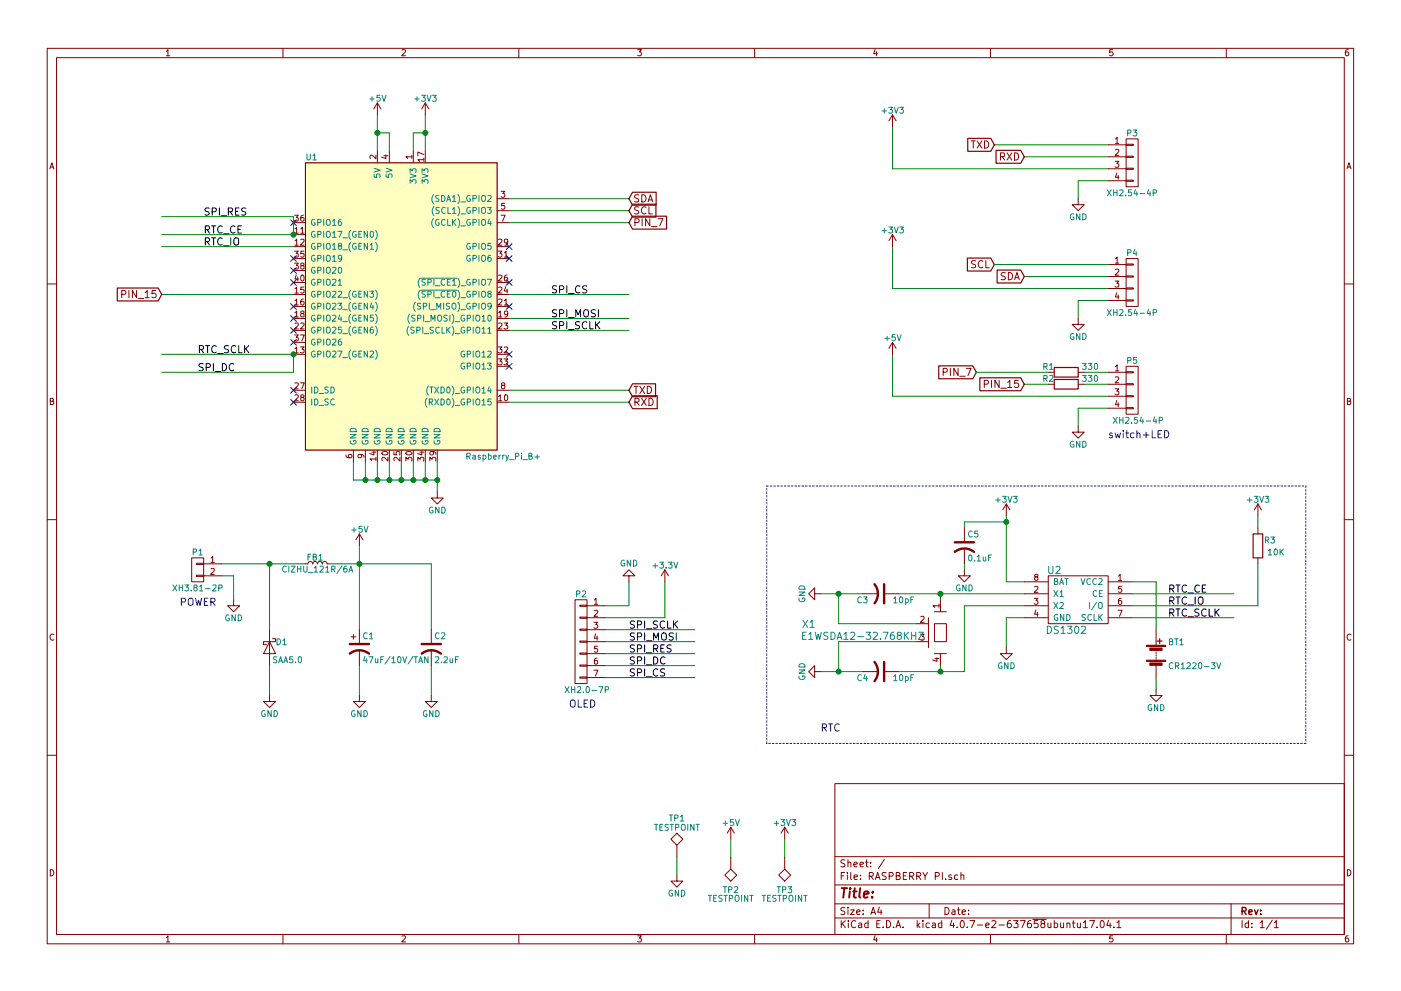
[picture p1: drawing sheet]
EESchema Schematic File Version 2
LIBS:RASPBERRY PI-rescue
LIBS:power
LIBS:device
LIBS:transistors
LIBS:conn
LIBS:linear
LIBS:regul
LIBS:74xx
LIBS:cmos4000
LIBS:adc-dac
LIBS:memory
LIBS:xilinx
LIBS:microcontrollers
LIBS:dsp
LIBS:microchip
LIBS:analog_switches
LIBS:motorola
LIBS:texas
LIBS:intel
LIBS:audio
LIBS:interface
LIBS:digital-audio
LIBS:philips
LIBS:display
LIBS:cypress
LIBS:siliconi
LIBS:opto
LIBS:atmel
LIBS:contrib
LIBS:valves
LIBS:kicad_lib_save_as
LIBS:e1wsda12
LIBS:2sip100
LIBS:aquarium-cache
LIBS:hdr-4
LIBS:DVI
LIBS:Connector
LIBS:RASPBERRY PI-cache
EELAYER 25 0
EELAYER END
$Descr A4 11693 8268
encoding utf-8
Sheet 1 1
Title ""
Date ""
Rev ""
Comp ""
Comment1 ""
Comment2 ""
Comment3 ""
Comment4 ""
$EndDescr
$Comp
L Raspberry_Pi_2_3 U1
U 1 1
P 3350 2550
F 0 "U1" H 2600 3800 50  0000 C CNN
F 1 "Raspberry_Pi_B+" H 4200 1300 50  0000 C CNN
F 2 "Pin_Headers:Pin_Header_Straight_2x20" H 4350 3800 50  0001 C CNN
F 3 "" H 3400 2400 50  0001 C CNN
	1    3350 2550
	1    0    0    -1  
$EndComp
Wire Notes Line
	6400 4050 10900 4050
Wire Notes Line
	10900 4050 10900 6200
Wire Notes Line
	10900 6200 6400 6200
Wire Notes Line
	6400 6200 6400 4050
$Comp
L DS1302 U2
U 1 1
P 9000 4800
F 0 "U2" H 8800 4850 60  0000 C CNN
F 1 "DS1302" H 8900 4350 60  0000 C CNN
F 2 "Power_Integrations:SO-8" H 9000 4800 60  0001 C CNN
F 3 "" H 9000 4800 60  0001 C CNN
	1    9000 4800
	1    0    0    -1  
$EndComp
$Comp
L +3V3 #PWR01
U 1 1
P 8400 4300
F 0 "#PWR01" H 8400 4150 50  0001 C CNN
F 1 "+3V3" H 8400 4440 50  0000 C CNN
F 2 "" H 8400 4300 50  0000 C CNN
F 3 "" H 8400 4300 50  0000 C CNN
	1    8400 4300
	-1   0    0    -1  
$EndComp
$Comp
L +3V3 #PWR02
U 1 1
P 10500 4300
F 0 "#PWR02" H 10500 4150 50  0001 C CNN
F 1 "+3V3" H 10500 4440 50  0000 C CNN
F 2 "" H 10500 4300 50  0000 C CNN
F 3 "" H 10500 4300 50  0000 C CNN
	1    10500 4300
	1    0    0    -1  
$EndComp
$Comp
L R R3
U 1 1
P 10500 4550
F 0 "R3" H 10600 4600 50  0000 C CNN
F 1 "10K" H 10650 4500 50  0000 C CNN
F 2 "Resistors_SMD:R_0603" V 10430 4550 50  0001 C CNN
F 3 "" H 10500 4550 50  0000 C CNN
	1    10500 4550
	1    0    0    -1  
$EndComp
Wire Wire Line
	8400 4300 8400 4850
Wire Wire Line
	9650 4850 9450 4850
Wire Wire Line
	8400 4350 8050 4350
Wire Wire Line
	8050 4350 8050 4400
Connection ~ 8400 4350
Wire Wire Line
	8050 4700 8050 4750
Wire Wire Line
	10500 4300 10500 4400
Wire Wire Line
	10500 4700 10500 5050
Wire Wire Line
	10500 5050 9450 5050
Wire Wire Line
	9450 4950 10300 4950
Wire Wire Line
	9450 5150 10300 5150
Text Label 9750 5150 0    60   ~ 0
RTC_SCLK
Text Label 9750 5050 0    60   ~ 0
RTC_IO
Text Label 9750 4950 0    60   ~ 0
RTC_CE
$Comp
L Battery BT1
U 1 1
P 9650 5450
F 0 "BT1" H 9750 5550 50  0000 L CNN
F 1 "CR1220-3V" H 9750 5350 50  0000 L CNN
F 2 "Connectors:CR2032H" V 9650 5510 50  0001 C CNN
F 3 "" V 9650 5510 50  0000 C CNN
	1    9650 5450
	1    0    0    -1  
$EndComp
Wire Wire Line
	8400 4850 8550 4850
Wire Wire Line
	9650 4850 9650 5250
Wire Wire Line
	9650 5650 9650 5750
Wire Wire Line
	8550 5150 8400 5150
Wire Wire Line
	8400 5150 8400 5400
$Comp
L E1WSDA12-RESCUE-RASPBERRY_PI X1
U 1 1
P 7550 5250
F 0 "X1" H 6750 5300 60  0000 C CNN
F 1 "E1WSDA12-32.768KHZ" H 7200 5200 60  0000 C CNN
F 2 "Crystals:Crystal_SMD_SeikoEpson_MC306-4pin_8.0x3.2mm" H 7550 5200 60  0001 C CNN
F 3 "" H 7550 5200 60  0001 C CNN
	1    7550 5250
	1    0    0    -1  
$EndComp
Wire Wire Line
	7500 4950 8550 4950
Wire Wire Line
	6850 4950 7200 4950
Wire Wire Line
	6850 5600 7200 5600
Wire Wire Line
	7850 5000 7850 4950
Connection ~ 7850 4950
Wire Wire Line
	7850 5550 7850 5600
Wire Wire Line
	7500 5600 8050 5600
Wire Wire Line
	7650 5200 7000 5200
Wire Wire Line
	7000 5200 7000 4950
Connection ~ 7000 4950
Wire Wire Line
	7650 5350 7000 5350
Wire Wire Line
	7000 5350 7000 5600
Connection ~ 7000 5600
Wire Wire Line
	8550 5050 8050 5050
Wire Wire Line
	8050 5050 8050 5600
Connection ~ 7850 5600
Text Notes 6850 6100 0    60   ~ 0
RTC
Wire Wire Line
	2950 3850 2950 4000
Wire Wire Line
	2950 4000 3650 4000
Wire Wire Line
	3650 3850 3650 4100
Wire Wire Line
	3350 3850 3350 4000
Connection ~ 3350 4000
Wire Wire Line
	3450 3850 3450 4000
Connection ~ 3450 4000
Wire Wire Line
	3550 3850 3550 4000
Connection ~ 3550 4000
Wire Wire Line
	3250 3850 3250 4000
Connection ~ 3250 4000
Wire Wire Line
	3150 3850 3150 4000
Connection ~ 3150 4000
Wire Wire Line
	3050 3850 3050 4000
Connection ~ 3050 4000
Connection ~ 3650 4000
Wire Wire Line
	5050 5250 5800 5250
Wire Wire Line
	5050 5350 5800 5350
Wire Wire Line
	5050 5450 5800 5450
Wire Wire Line
	5050 5650 5800 5650
Wire Wire Line
	5050 5550 5800 5550
Text Label 5250 5250 0    60   ~ 0
SPI_SCLK
Text Label 5250 5450 0    60   ~ 0
SPI_RES
Text Label 5250 5550 0    60   ~ 0
SPI_DC
Text Label 5250 5650 0    60   ~ 0
SPI_CS
$Comp
L L_Small FB1
U 1 1
P 2650 4700
F 0 "FB1" V 2700 4650 50  0000 L CNN
F 1 "CIZHU_121R/6A" V 2600 4400 50  0000 L CNN
F 2 "Resistors_SMD:R_1206" H 2650 4700 50  0001 C CNN
F 3 "" H 2650 4700 50  0000 C CNN
	1    2650 4700
	0    -1   -1   0   
$EndComp
$Comp
L D_Schottky D1
U 1 1
P 2250 5400
F 0 "D1" V 2200 5500 50  0000 C CNN
F 1 "SAA5.0" V 2350 5550 50  0000 C CNN
F 2 "Diodes_SMD:DO-214AB" H 2250 5400 50  0001 C CNN
F 3 "" H 2250 5400 50  0000 C CNN
	1    2250 5400
	0    1    1    0   
$EndComp
Wire Wire Line
	1850 4700 2550 4700
Wire Wire Line
	1850 4800 1950 4800
Wire Wire Line
	1950 4800 1950 5000
Wire Wire Line
	2250 5550 2250 5800
Wire Wire Line
	2250 5250 2250 4700
Connection ~ 2250 4700
Wire Wire Line
	2750 4700 3600 4700
Wire Wire Line
	3000 4550 3000 5250
Wire Wire Line
	3600 4700 3600 5250
Connection ~ 3000 4700
Wire Wire Line
	3000 5550 3000 5800
Wire Wire Line
	3600 5550 3600 5800
Wire Wire Line
	3450 1250 3450 1100
Wire Wire Line
	3450 1100 3550 1100
Wire Wire Line
	3550 950  3550 1250
Connection ~ 3550 1100
$Comp
L +3V3 #PWR04
U 1 1
P 3550 950
F 0 "#PWR04" H 3550 800 50  0001 C CNN
F 1 "+3V3" H 3550 1090 50  0000 C CNN
F 2 "" H 3550 950 50  0000 C CNN
F 3 "" H 3550 950 50  0000 C CNN
	1    3550 950 
	1    0    0    -1  
$EndComp
$Comp
L +5V #PWR05
U 1 1
P 3150 950
F 0 "#PWR05" H 3150 800 50  0001 C CNN
F 1 "+5V" H 3150 1090 50  0000 C CNN
F 2 "" H 3150 950 50  0000 C CNN
F 3 "" H 3150 950 50  0000 C CNN
	1    3150 950 
	1    0    0    -1  
$EndComp
Wire Wire Line
	3150 950  3150 1250
Wire Wire Line
	3250 1250 3250 1100
Wire Wire Line
	3250 1100 3150 1100
Connection ~ 3150 1100
NoConn ~ 2450 3250
NoConn ~ 4250 2050
NoConn ~ 4250 2150
NoConn ~ 4250 3050
NoConn ~ 2450 2150
NoConn ~ 2450 2850
NoConn ~ 4250 2950
NoConn ~ 2450 3350
NoConn ~ 2450 2350
NoConn ~ 2450 2250
NoConn ~ 2450 1850
Wire Wire Line
	4250 1650 5250 1650
Wire Wire Line
	4250 1750 5250 1750
Wire Wire Line
	4250 1850 5250 1850
Wire Wire Line
	4250 2450 5250 2450
Wire Wire Line
	4250 2650 5250 2650
Wire Wire Line
	4250 2750 5250 2750
Wire Wire Line
	4250 3250 5250 3250
Wire Wire Line
	4250 3350 5250 3350
Wire Wire Line
	1350 1950 2450 1950
Wire Wire Line
	2450 2050 1350 2050
Wire Wire Line
	2450 2450 1350 2450
Wire Wire Line
	1350 2950 2450 2950
Wire Wire Line
	9250 2300 8550 2300
Wire Wire Line
	9250 2400 7450 2400
Wire Wire Line
	7450 2400 7450 2050
Wire Wire Line
	9250 2500 9000 2500
Wire Wire Line
	9000 2500 9000 2650
$Comp
L +3V3 #PWR06
U 1 1
P 7450 2050
F 0 "#PWR06" H 7450 1900 50  0001 C CNN
F 1 "+3V3" H 7450 2190 50  0000 C CNN
F 2 "" H 7450 2050 50  0000 C CNN
F 3 "" H 7450 2050 50  0000 C CNN
	1    7450 2050
	1    0    0    -1  
$EndComp
Wire Wire Line
	8300 1200 9250 1200
Wire Wire Line
	9250 1300 8550 1300
Wire Wire Line
	9250 1400 7450 1400
Wire Wire Line
	7450 1400 7450 1050
Wire Wire Line
	9250 1500 9000 1500
Wire Wire Line
	9000 1500 9000 1650
$Comp
L +3V3 #PWR07
U 1 1
P 7450 1050
F 0 "#PWR07" H 7450 900 50  0001 C CNN
F 1 "+3V3" H 7450 1190 50  0000 C CNN
F 2 "" H 7450 1050 50  0000 C CNN
F 3 "" H 7450 1050 50  0000 C CNN
	1    7450 1050
	1    0    0    -1  
$EndComp
Wire Wire Line
	9250 3100 9050 3100
Wire Wire Line
	9250 3200 9050 3200
Wire Wire Line
	9250 3300 7450 3300
Wire Wire Line
	7450 3300 7450 2950
Wire Wire Line
	9250 3400 9000 3400
Wire Wire Line
	9000 3400 9000 3550
$Comp
L R R1
U 1 1
P 8900 3100
F 0 "R1" V 8850 2950 50  0000 C CNN
F 1 "330" V 8850 3300 50  0000 C CNN
F 2 "Resistors_SMD:R_0603" V 8830 3100 50  0001 C CNN
F 3 "" H 8900 3100 50  0000 C CNN
	1    8900 3100
	0    1    1    0   
$EndComp
$Comp
L R R2
U 1 1
P 8900 3200
F 0 "R2" V 8850 3050 50  0000 C CNN
F 1 "330" V 8850 3400 50  0000 C CNN
F 2 "Resistors_SMD:R_0603" V 8830 3200 50  0001 C CNN
F 3 "" H 8900 3200 50  0000 C CNN
	1    8900 3200
	0    1    1    0   
$EndComp
Wire Wire Line
	8750 3200 8550 3200
$Comp
L TEST TP3
U 1 1
P 6550 7150
F 0 "TP3" H 6550 7400 50  0000 C BNN
F 1 "TESTPOINT" H 6550 7500 50  0000 C CNN
F 2 "Measurement_Points:Test_Point" H 6550 7150 50  0001 C CNN
F 3 "" H 6550 7150 50  0000 C CNN
	1    6550 7150
	-1   0    0    1   
$EndComp
$Comp
L TEST TP2
U 1 1
P 6100 7150
F 0 "TP2" H 6100 7400 50  0000 C BNN
F 1 "TESTPOINT" H 6100 7500 50  0000 C CNN
F 2 "Measurement_Points:Test_Point" H 6100 7150 50  0001 C CNN
F 3 "" H 6100 7150 50  0000 C CNN
	1    6100 7150
	-1   0    0    1   
$EndComp
$Comp
L +3V3 #PWR08
U 1 1
P 6550 7000
F 0 "#PWR08" H 6550 6850 50  0001 C CNN
F 1 "+3V3" H 6550 7140 50  0000 C CNN
F 2 "" H 6550 7000 50  0000 C CNN
F 3 "" H 6550 7000 50  0000 C CNN
	1    6550 7000
	1    0    0    -1  
$EndComp
$Comp
L +5V #PWR09
U 1 1
P 6100 7000
F 0 "#PWR09" H 6100 6850 50  0001 C CNN
F 1 "+5V" H 6100 7140 50  0000 C CNN
F 2 "" H 6100 7000 50  0000 C CNN
F 3 "" H 6100 7000 50  0000 C CNN
	1    6100 7000
	1    0    0    -1  
$EndComp
$Comp
L TEST TP1
U 1 1
P 5650 7150
F 0 "TP1" H 5650 7450 50  0000 C BNN
F 1 "TESTPOINT" H 5650 7400 50  0000 C CNN
F 2 "Measurement_Points:Test_Point" H 5650 7150 50  0001 C CNN
F 3 "" H 5650 7150 50  0000 C CNN
	1    5650 7150
	1    0    0    -1  
$EndComp
Wire Wire Line
	6550 7000 6550 7150
Wire Wire Line
	6100 7000 6100 7150
Wire Wire Line
	5650 7150 5650 7300
$Comp
L CP3 C5
U 1 1
P 8050 4550
F 0 "C5" H 8075 4650 50  0000 L CNN
F 1 "0.1uF" H 8075 4450 50  0000 L CNN
F 2 "Capacitors_SMD:C_0603" H 8050 4550 50  0001 C CNN
F 3 "" H 8050 4550 50  0000 C CNN
	1    8050 4550
	1    0    0    -1  
$EndComp
$Comp
L CP3 C3
U 1 1
P 7350 4950
F 0 "C3" V 7400 4750 50  0000 L CNN
F 1 "10pF" V 7400 5050 50  0000 L CNN
F 2 "Capacitors_SMD:C_0603" H 7350 4950 50  0001 C CNN
F 3 "" H 7350 4950 50  0000 C CNN
	1    7350 4950
	0    1    1    0   
$EndComp
$Comp
L CP3 C4
U 1 1
P 7350 5600
F 0 "C4" V 7400 5400 50  0000 L CNN
F 1 "10pF" V 7400 5700 50  0000 L CNN
F 2 "Capacitors_SMD:C_0603" H 7350 5600 50  0001 C CNN
F 3 "" H 7350 5600 50  0000 C CNN
	1    7350 5600
	0    1    1    0   
$EndComp
$Comp
L CP3 C2
U 1 1
P 3600 5400
F 0 "C2" H 3625 5500 50  0000 L CNN
F 1 "2.2uF" H 3625 5300 50  0000 L CNN
F 2 "Capacitors_SMD:C_0805" H 3600 5400 50  0001 C CNN
F 3 "" H 3600 5400 50  0000 C CNN
	1    3600 5400
	1    0    0    -1  
$EndComp
$Comp
L CP1 C1
U 1 1
P 3000 5400
F 0 "C1" H 3025 5500 50  0000 L CNN
F 1 "47uF/10V/TAN" H 3025 5300 50  0000 L CNN
F 2 "Capacitors_SMD:C_1812" H 3000 5400 50  0001 C CNN
F 3 "" H 3000 5400 50  0000 C CNN
	1    3000 5400
	1    0    0    -1  
$EndComp
Text Label 1700 2050 0    60   ~ 0
RTC_IO
Text Label 1700 1950 0    60   ~ 0
RTC_CE
Text GLabel 8150 3100 0    60   Input ~ 0
PIN_7
Text GLabel 8550 3200 0    60   Input ~ 0
PIN_15
Wire Wire Line
	8150 3100 8750 3100
Text GLabel 8550 1300 0    60   Input ~ 0
RXD
Text GLabel 8300 1200 0    60   Input ~ 0
TXD
Text GLabel 8550 2300 0    60   Input ~ 0
SDA
Text GLabel 8300 2200 0    60   Input ~ 0
SCL
Text GLabel 1350 2450 0    60   Input ~ 0
PIN_15
Text GLabel 5250 1750 2    60   Input ~ 0
SCL
Text GLabel 5250 1650 2    60   Input ~ 0
SDA
Text GLabel 5250 1850 2    60   Input ~ 0
PIN_7
Text GLabel 5250 3250 2    60   Input ~ 0
TXD
Text GLabel 5250 3350 2    60   Input ~ 0
RXD
$Comp
L CONN_01X07 P2
U 1 1
P 4850 5350
F 0 "P2" H 4850 5750 50  0000 C CNN
F 1 "XH2.0-7P" H 4800 4950 50  0000 C CNN
F 2 "Pin_Headers:Pin_Header_Straight_1x07_Pitch2.00mm" H 4850 5350 50  0001 C CNN
F 3 "" H 4850 5350 50  0000 C CNN
	1    4850 5350
	-1   0    0    -1  
$EndComp
$Comp
L +3.3V #PWR010
U 1 1
P 5550 4850
F 0 "#PWR010" H 5550 4700 50  0001 C CNN
F 1 "+3.3V" H 5550 4990 50  0000 C CNN
F 2 "" H 5550 4850 50  0000 C CNN
F 3 "" H 5550 4850 50  0000 C CNN
	1    5550 4850
	1    0    0    -1  
$EndComp
Wire Wire Line
	5050 5050 5250 5050
Wire Wire Line
	5250 5050 5250 4850
Wire Wire Line
	5050 5150 5550 5150
Wire Wire Line
	5550 5150 5550 4850
$Comp
L CONN_01X04 P4
U 1 1
P 9450 2350
F 0 "P4" H 9450 2600 50  0000 C CNN
F 1 "XH2.54-4P" H 9450 2100 50  0000 C CNN
F 2 "Pin_Headers:Pin_Header_Angled_1x04" H 9450 2350 50  0001 C CNN
F 3 "" H 9450 2350 50  0000 C CNN
	1    9450 2350
	1    0    0    -1  
$EndComp
$Comp
L CONN_01X04 P3
U 1 1
P 9450 1350
F 0 "P3" H 9450 1600 50  0000 C CNN
F 1 "XH2.54-4P" H 9450 1100 50  0000 C CNN
F 2 "Pin_Headers:Pin_Header_Angled_1x04" H 9450 1350 50  0001 C CNN
F 3 "" H 9450 1350 50  0000 C CNN
	1    9450 1350
	1    0    0    -1  
$EndComp
$Comp
L CONN_01X04 P5
U 1 1
P 9450 3250
F 0 "P5" H 9450 3500 50  0000 C CNN
F 1 "XH2.54-4P" H 9500 3000 50  0000 C CNN
F 2 "Pin_Headers:Pin_Header_Angled_1x04" H 9450 3250 50  0001 C CNN
F 3 "" H 9450 3250 50  0000 C CNN
	1    9450 3250
	1    0    0    -1  
$EndComp
$Comp
L CONN_01X02 P1
U 1 1
P 1650 4750
F 0 "P1" H 1650 4900 50  0000 C CNN
F 1 "XH3.81-2P" H 1650 4600 50  0000 C CNN
F 2 "Connectors_Phoenix:PhoenixContact_MC-G_02x3.81mm_Angled" H 1650 4750 50  0001 C CNN
F 3 "" H 1650 4750 50  0000 C CNN
	1    1650 4750
	-1   0    0    -1  
$EndComp
Text Notes 9250 3650 0    60   ~ 0
switch+LED
Text Notes 4750 5900 0    60   ~ 0
OLED
Text Notes 1500 5050 0    60   ~ 0
POWER
Text Label 4600 2750 0    60   ~ 0
SPI_SCLK
Text Label 4600 2650 0    60   ~ 0
SPI_MOSI
Text Label 4600 2450 0    60   ~ 0
SPI_CS
NoConn ~ 4250 2350
Wire Wire Line
	8300 2200 9250 2200
$Comp
L +5V #PWR011
U 1 1
P 7450 2950
F 0 "#PWR011" H 7450 2800 50  0001 C CNN
F 1 "+5V" H 7450 3090 50  0000 C CNN
F 2 "" H 7450 2950 50  0000 C CNN
F 3 "" H 7450 2950 50  0000 C CNN
	1    7450 2950
	1    0    0    -1  
$EndComp
Text Label 1650 2950 0    60   ~ 0
RTC_SCLK
Text Label 1650 3100 0    60   ~ 0
SPI_DC
Wire Wire Line
	2450 1950 2450 1800
Wire Wire Line
	2450 1800 1350 1800
Connection ~ 2450 1950
Text Label 1700 1800 0    60   ~ 0
SPI_RES
NoConn ~ 2450 2550
NoConn ~ 2450 2650
NoConn ~ 2450 2750
$Comp
L +5V #PWR012
U 1 1
P 3000 4550
F 0 "#PWR012" H 3000 4400 50  0001 C CNN
F 1 "+5V" H 3000 4690 50  0000 C CNN
F 2 "" H 3000 4550 50  0000 C CNN
F 3 "" H 3000 4550 50  0000 C CNN
	1    3000 4550
	1    0    0    -1  
$EndComp
NoConn ~ 4250 2550
Text Label 5250 5350 0    60   ~ 0
SPI_MOSI
Wire Wire Line
	2450 2950 2450 3100
Wire Wire Line
	2450 3100 1350 3100
Connection ~ 2450 2950
$Comp
L GND #PWR013
U 1 1
P 1950 5000
F 0 "#PWR013" H 1950 4750 50  0001 C CNN
F 1 "GND" H 1950 4850 50  0000 C CNN
F 2 "" H 1950 5000 50  0001 C CNN
F 3 "" H 1950 5000 50  0001 C CNN
	1    1950 5000
	1    0    0    -1  
$EndComp
$Comp
L GND #PWR014
U 1 1
P 3000 5800
F 0 "#PWR014" H 3000 5550 50  0001 C CNN
F 1 "GND" H 3000 5650 50  0000 C CNN
F 2 "" H 3000 5800 50  0001 C CNN
F 3 "" H 3000 5800 50  0001 C CNN
	1    3000 5800
	1    0    0    -1  
$EndComp
$Comp
L GND #PWR015
U 1 1
P 3600 5800
F 0 "#PWR015" H 3600 5550 50  0001 C CNN
F 1 "GND" H 3600 5650 50  0000 C CNN
F 2 "" H 3600 5800 50  0001 C CNN
F 3 "" H 3600 5800 50  0001 C CNN
	1    3600 5800
	1    0    0    -1  
$EndComp
$Comp
L GND #PWR016
U 1 1
P 5250 4850
F 0 "#PWR016" H 5250 4600 50  0001 C CNN
F 1 "GND" H 5250 4700 50  0000 C CNN
F 2 "" H 5250 4850 50  0001 C CNN
F 3 "" H 5250 4850 50  0001 C CNN
	1    5250 4850
	-1   0    0    1   
$EndComp
$Comp
L GND #PWR017
U 1 1
P 9000 1650
F 0 "#PWR017" H 9000 1400 50  0001 C CNN
F 1 "GND" H 9000 1500 50  0000 C CNN
F 2 "" H 9000 1650 50  0001 C CNN
F 3 "" H 9000 1650 50  0001 C CNN
	1    9000 1650
	1    0    0    -1  
$EndComp
$Comp
L GND #PWR018
U 1 1
P 9000 2650
F 0 "#PWR018" H 9000 2400 50  0001 C CNN
F 1 "GND" H 9000 2500 50  0000 C CNN
F 2 "" H 9000 2650 50  0001 C CNN
F 3 "" H 9000 2650 50  0001 C CNN
	1    9000 2650
	1    0    0    -1  
$EndComp
$Comp
L GND #PWR019
U 1 1
P 9000 3550
F 0 "#PWR019" H 9000 3300 50  0001 C CNN
F 1 "GND" H 9000 3400 50  0000 C CNN
F 2 "" H 9000 3550 50  0001 C CNN
F 3 "" H 9000 3550 50  0001 C CNN
	1    9000 3550
	1    0    0    -1  
$EndComp
$Comp
L GND #PWR020
U 1 1
P 6850 4950
F 0 "#PWR020" H 6850 4700 50  0001 C CNN
F 1 "GND" H 6850 4800 50  0000 C CNN
F 2 "" H 6850 4950 50  0001 C CNN
F 3 "" H 6850 4950 50  0001 C CNN
	1    6850 4950
	0    1    1    0   
$EndComp
$Comp
L GND #PWR021
U 1 1
P 6850 5600
F 0 "#PWR021" H 6850 5350 50  0001 C CNN
F 1 "GND" H 6850 5450 50  0000 C CNN
F 2 "" H 6850 5600 50  0001 C CNN
F 3 "" H 6850 5600 50  0001 C CNN
	1    6850 5600
	0    1    1    0   
$EndComp
$Comp
L GND #PWR022
U 1 1
P 8050 4750
F 0 "#PWR022" H 8050 4500 50  0001 C CNN
F 1 "GND" H 8050 4600 50  0000 C CNN
F 2 "" H 8050 4750 50  0001 C CNN
F 3 "" H 8050 4750 50  0001 C CNN
	1    8050 4750
	1    0    0    -1  
$EndComp
$Comp
L GND #PWR023
U 1 1
P 8400 5400
F 0 "#PWR023" H 8400 5150 50  0001 C CNN
F 1 "GND" H 8400 5250 50  0000 C CNN
F 2 "" H 8400 5400 50  0001 C CNN
F 3 "" H 8400 5400 50  0001 C CNN
	1    8400 5400
	1    0    0    -1  
$EndComp
$Comp
L GND #PWR024
U 1 1
P 9650 5750
F 0 "#PWR024" H 9650 5500 50  0001 C CNN
F 1 "GND" H 9650 5600 50  0000 C CNN
F 2 "" H 9650 5750 50  0001 C CNN
F 3 "" H 9650 5750 50  0001 C CNN
	1    9650 5750
	1    0    0    -1  
$EndComp
$Comp
L GND #PWR025
U 1 1
P 3650 4100
F 0 "#PWR025" H 3650 3850 50  0001 C CNN
F 1 "GND" H 3650 3950 50  0000 C CNN
F 2 "" H 3650 4100 50  0001 C CNN
F 3 "" H 3650 4100 50  0001 C CNN
	1    3650 4100
	1    0    0    -1  
$EndComp
$Comp
L GND #PWR026
U 1 1
P 5650 7300
F 0 "#PWR026" H 5650 7050 50  0001 C CNN
F 1 "GND" H 5650 7150 50  0000 C CNN
F 2 "" H 5650 7300 50  0001 C CNN
F 3 "" H 5650 7300 50  0001 C CNN
	1    5650 7300
	1    0    0    -1  
$EndComp
$Comp
L GND #PWR?
U 1 1
P 2250 5800
F 0 "#PWR?" H 2250 5550 50  0001 C CNN
F 1 "GND" H 2250 5650 50  0000 C CNN
F 2 "" H 2250 5800 50  0001 C CNN
F 3 "" H 2250 5800 50  0001 C CNN
	1    2250 5800
	1    0    0    -1  
$EndComp
$EndSCHEMATC
